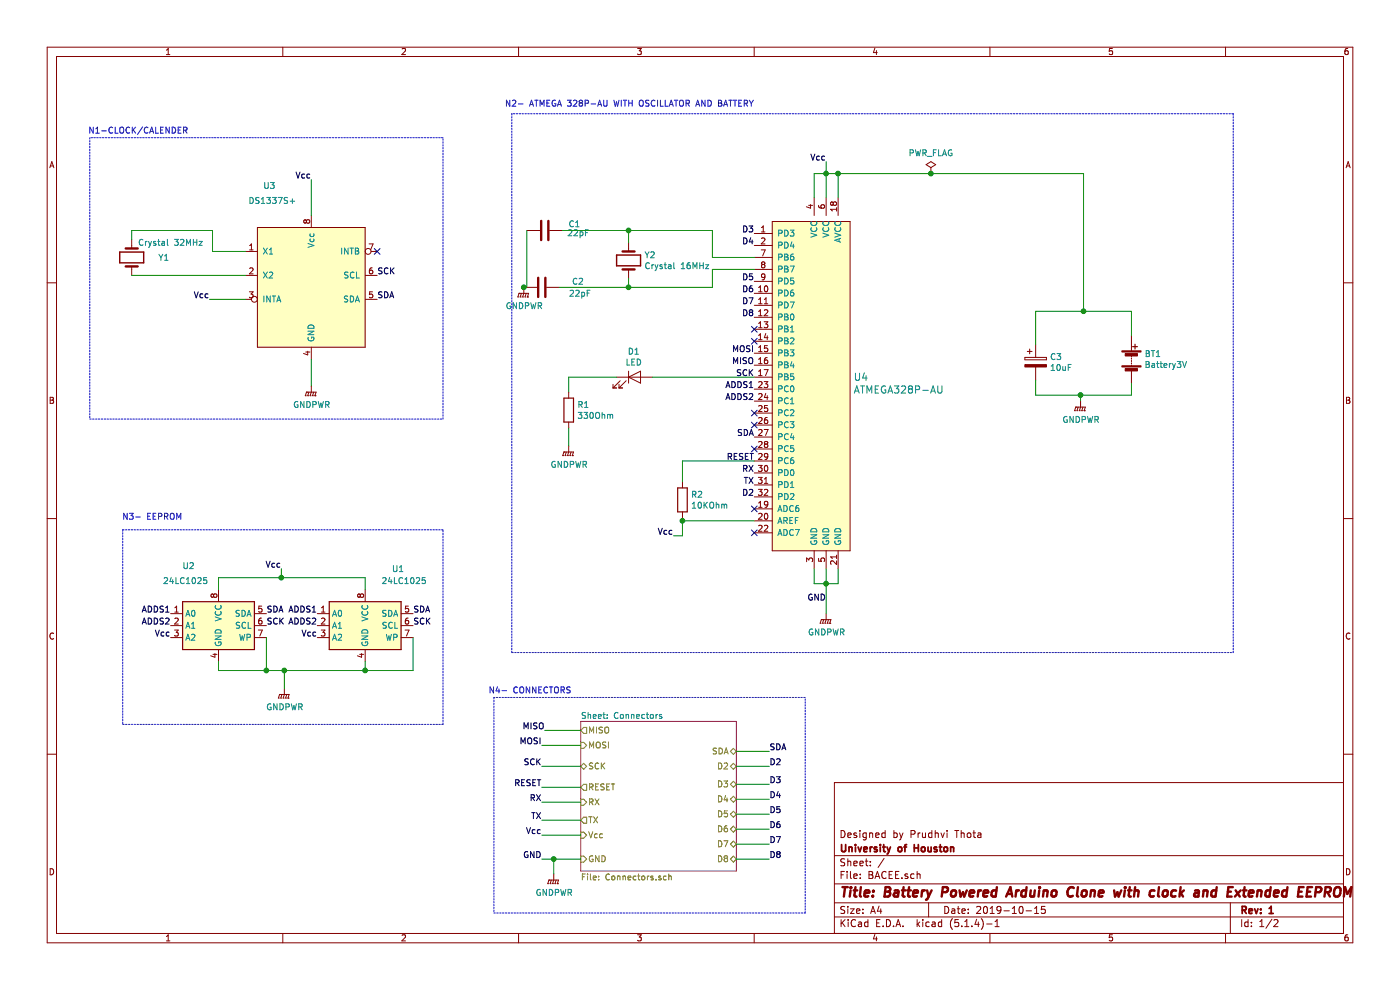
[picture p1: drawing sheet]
EESchema Schematic File Version 4
LIBS:BACEE-cache
EELAYER 30 0
EELAYER END
$Descr A4 11693 8268
encoding utf-8
Sheet 1 2
Title "Battery Powered Arduino Clone with clock and Extended EEPROM"
Date "2019-10-15"
Rev "1"
Comp "University of Houston"
Comment1 "Designed by Prudhvi Thota"
Comment2 ""
Comment3 ""
Comment4 ""
$EndDescr
$Comp
L Device:Battery BT1
U 1 1
P 9450 3000
F 0 "BT1" H 9558 3046 50  0000 L CNN
F 1 "Battery3V" H 9558 2955 50  0000 L CNN
F 2 "Connector_PinSocket_2.54mm:PinSocket_1x02_P2.54mm_Vertical" V 9450 3060 50  0001 C CNN
F 3 "~" V 9450 3060 50  0001 C CNN
	1    9450 3000
	1    0    0    -1  
$EndComp
$Comp
L Device:C C1
U 1 1
P 4550 1925
F 0 "C1" V 4600 1625 50  0000 L CNN
F 1 "22pF" V 4525 1550 50  0000 L CNN
F 2 "Capacitor_SMD:C_0805_2012Metric_Pad1.15x1.40mm_HandSolder" H 4588 1775 50  0001 C CNN
F 3 "~" H 4550 1925 50  0001 C CNN
	1    4550 1925
	0    -1   -1   0   
$EndComp
$Comp
L Device:C C2
U 1 1
P 4525 2400
F 0 "C2" V 4475 2650 50  0000 L CNN
F 1 "22pF" V 4575 2625 50  0000 L CNN
F 2 "Capacitor_SMD:C_0805_2012Metric_Pad1.15x1.40mm_HandSolder" H 4563 2250 50  0001 C CNN
F 3 "~" H 4525 2400 50  0001 C CNN
	1    4525 2400
	0    1    1    0   
$EndComp
$Comp
L Device:CP C3
U 1 1
P 8650 3025
F 0 "C3" H 8768 3071 50  0000 L CNN
F 1 "10uF" H 8768 2980 50  0000 L CNN
F 2 "Capacitor_SMD:C_0805_2012Metric_Pad1.15x1.40mm_HandSolder" H 8688 2875 50  0001 C CNN
F 3 "~" H 8650 3025 50  0001 C CNN
	1    8650 3025
	1    0    0    -1  
$EndComp
$Comp
L Device:LED D1
U 1 1
P 5300 3150
F 0 "D1" H 5293 3366 50  0000 C CNN
F 1 "LED" H 5293 3275 50  0000 C CNN
F 2 "LED_SMD:LED_0805_2012Metric_Pad1.15x1.40mm_HandSolder" H 5300 3150 50  0001 C CNN
F 3 "~" H 5300 3150 50  0001 C CNN
	1    5300 3150
	1    0    0    -1  
$EndComp
$Comp
L Device:R R2
U 1 1
P 5700 4175
F 0 "R2" H 5770 4221 50  0000 L CNN
F 1 "10KOhm" H 5770 4130 50  0000 L CNN
F 2 "Resistor_SMD:R_0805_2012Metric_Pad1.15x1.40mm_HandSolder" V 5630 4175 50  0001 C CNN
F 3 "~" H 5700 4175 50  0001 C CNN
	1    5700 4175
	1    0    0    -1  
$EndComp
$Comp
L Device:R R1
U 1 1
P 4750 3425
F 0 "R1" H 4820 3471 50  0000 L CNN
F 1 "330Ohm" H 4820 3380 50  0000 L CNN
F 2 "Resistor_SMD:R_0805_2012Metric_Pad1.15x1.40mm_HandSolder" V 4680 3425 50  0001 C CNN
F 3 "~" H 4750 3425 50  0001 C CNN
	1    4750 3425
	1    0    0    -1  
$EndComp
$Comp
L Memory_EEPROM:24LC1025 U1
U 1 1
P 3050 5225
F 0 "U1" H 3325 5700 50  0000 C CNN
F 1 "24LC1025" H 3375 5600 50  0000 C CNN
F 2 "Package_SO:SOIJ-8_5.3x5.3mm_P1.27mm" H 3050 5225 50  0001 C CNN
F 3 "http://ww1.microchip.com/downloads/en/DeviceDoc/21941B.pdf" H 3050 5225 50  0001 C CNN
	1    3050 5225
	1    0    0    -1  
$EndComp
$Sheet
S 4850 6025 1300 1250
U 5DA64665
F0 "Connectors" 50
F1 "Connectors.sch" 50
F2 "MISO" O L 4850 6100 50 
F3 "SCK" B L 4850 6400 50 
F4 "RESET" O L 4850 6575 50 
F5 "Vcc" I L 4850 6975 50 
F6 "MOSI" I L 4850 6225 50 
F7 "GND" I L 4850 7175 50 
F8 "RX" I L 4850 6700 50 
F9 "TX" O L 4850 6850 50 
F10 "SDA" B R 6150 6275 50 
F11 "D2" B R 6150 6400 50 
F12 "D3" B R 6150 6550 50 
F13 "D4" B R 6150 6675 50 
F14 "D5" B R 6150 6800 50 
F15 "D6" B R 6150 6925 50 
F16 "D7" B R 6150 7050 50 
F17 "D8" B R 6150 7175 50 
$EndSheet
$Comp
L dk_Embedded-Microcontrollers:ATMEGA328P-AU U4
U 1 1
P 6800 3250
F 0 "U4" H 7128 3353 60  0000 L CNN
F 1 "ATMEGA328P-AU" H 7128 3247 60  0000 L CNN
F 2 "digikey-footprints:TQFP-32_7x7mm" H 7000 3450 60  0001 L CNN
F 3 "http://www.microchip.com/mymicrochip/filehandler.aspx?ddocname=en608326" H 7000 3550 60  0001 L CNN
F 4 "ATMEGA328P-AU-ND" H 7000 3650 60  0001 L CNN "Digi-Key_PN"
F 5 "ATMEGA328P-AU" H 7000 3750 60  0001 L CNN "MPN"
F 6 "Integrated Circuits (ICs)" H 7000 3850 60  0001 L CNN "Category"
F 7 "Embedded - Microcontrollers" H 7000 3950 60  0001 L CNN "Family"
F 8 "http://www.microchip.com/mymicrochip/filehandler.aspx?ddocname=en608326" H 7000 4050 60  0001 L CNN "DK_Datasheet_Link"
F 9 "/product-detail/en/microchip-technology/ATMEGA328P-AU/ATMEGA328P-AU-ND/1832260" H 7000 4150 60  0001 L CNN "DK_Detail_Page"
F 10 "IC MCU 8BIT 32KB FLASH 32TQFP" H 7000 4250 60  0001 L CNN "Description"
F 11 "Microchip Technology" H 7000 4350 60  0001 L CNN "Manufacturer"
F 12 "Active" H 7000 4450 60  0001 L CNN "Status"
	1    6800 3250
	1    0    0    -1  
$EndComp
$Comp
L MyNew_Library:DS1337_PT U3
U 1 1
P 2600 2400
F 0 "U3" H 2250 3250 50  0000 C CNN
F 1 "DS1337S+" H 2275 3125 50  0000 C CNN
F 2 "Package_SO:SO-8_5.3x6.2mm_P1.27mm" H 3650 2650 50  0001 C CNN
F 3 "" H 3650 2650 50  0001 C CNN
	1    2600 2400
	1    0    0    -1  
$EndComp
$Comp
L Device:Crystal Y2
U 1 1
P 5250 2175
F 0 "Y2" V 5204 2306 50  0000 L CNN
F 1 "Crystal 16MHz" V 5295 2306 50  0000 L CNN
F 2 "Crystal:Crystal_SMD_5032-2Pin_5.0x3.2mm_HandSoldering" H 5250 2175 50  0001 C CNN
F 3 "~" H 5250 2175 50  0001 C CNN
	1    5250 2175
	0    1    1    0   
$EndComp
$Comp
L Device:Crystal Y1
U 1 1
P 1100 2150
F 0 "Y1" V 1100 2418 50  0000 C CNN
F 1 "Crystal 32MHz" V 975 2475 50  0000 C CNN
F 2 "Crystal:Crystal_SMD_MicroCrystal_CC7V-T1A-2Pin_3.2x1.5mm" H 1100 2150 50  0001 C CNN
F 3 "~" H 1100 2150 50  0001 C CNN
	1    1100 2150
	0    1    1    0   
$EndComp
$Comp
L Memory_EEPROM:24LC1025 U2
U 1 1
P 1825 5225
F 0 "U2" H 1575 5725 50  0000 C CNN
F 1 "24LC1025" H 1550 5600 50  0000 C CNN
F 2 "Package_SO:SOIJ-8_5.3x5.3mm_P1.27mm" H 1825 5225 50  0001 C CNN
F 3 "http://ww1.microchip.com/downloads/en/DeviceDoc/21941B.pdf" H 1825 5225 50  0001 C CNN
	1    1825 5225
	1    0    0    -1  
$EndComp
Text Label 4550 6100 2    50   ~ 0
MISO
Wire Wire Line
	4850 6100 4550 6100
Text Label 6300 3050 2    50   ~ 0
MISO
Text Label 4525 6400 2    50   ~ 0
SCK
Text Label 4525 6575 2    50   ~ 0
RESET
Text Label 4525 6975 2    50   ~ 0
Vcc
Text Label 4525 6225 2    50   ~ 0
MOSI
Text Label 4525 7175 2    50   ~ 0
GND
Wire Wire Line
	4850 6400 4525 6400
Wire Wire Line
	4850 6575 4525 6575
Wire Wire Line
	4850 6975 4525 6975
Wire Wire Line
	4850 6225 4525 6225
Wire Wire Line
	4850 7175 4625 7175
Text Label 6300 2950 2    50   ~ 0
MOSI
Text Label 6300 3150 2    50   ~ 0
SCK
Text Label 6300 3850 2    50   ~ 0
RESET
Text Label 6900 1350 2    50   ~ 0
Vcc
Wire Wire Line
	6800 1650 6800 1450
Wire Wire Line
	6800 1450 6900 1450
Wire Wire Line
	6900 1450 6900 1650
Wire Wire Line
	6900 1450 7000 1450
Wire Wire Line
	7000 1450 7000 1650
Connection ~ 6900 1450
Wire Wire Line
	6900 1450 6900 1350
Text Label 6900 5025 2    50   ~ 0
GND
Wire Wire Line
	6800 4750 6800 4875
Wire Wire Line
	6800 4875 6900 4875
Wire Wire Line
	7000 4875 7000 4750
Wire Wire Line
	6900 4750 6900 4875
Connection ~ 6900 4875
Wire Wire Line
	6900 4875 7000 4875
$Comp
L power:GNDPWR #PWR0101
U 1 1
P 4625 7300
F 0 "#PWR0101" H 4625 7100 50  0001 C CNN
F 1 "GNDPWR" H 4629 7146 50  0000 C CNN
F 2 "" H 4625 7250 50  0001 C CNN
F 3 "" H 4625 7250 50  0001 C CNN
	1    4625 7300
	1    0    0    -1  
$EndComp
Wire Wire Line
	4625 7300 4625 7175
Connection ~ 4625 7175
Wire Wire Line
	4625 7175 4525 7175
Text Label 6425 6275 0    50   ~ 0
SDA
Text Label 6425 6400 0    50   ~ 0
D2
Text Label 6425 6550 0    50   ~ 0
D3
Text Label 6425 6675 0    50   ~ 0
D4
Text Label 6425 6800 0    50   ~ 0
D5
Text Label 6425 6925 0    50   ~ 0
D6
Text Label 6425 7050 0    50   ~ 0
D7
Text Label 6425 7175 0    50   ~ 0
D8
Text Label 4525 6850 2    50   ~ 0
TX
Text Label 4525 6700 2    50   ~ 0
RX
Wire Wire Line
	4525 6700 4850 6700
Wire Wire Line
	4525 6850 4850 6850
Wire Wire Line
	6150 6275 6425 6275
Wire Wire Line
	6150 6400 6425 6400
Wire Wire Line
	6150 6550 6425 6550
Wire Wire Line
	6150 6675 6425 6675
Wire Wire Line
	6150 6800 6425 6800
Wire Wire Line
	6150 6925 6425 6925
Wire Wire Line
	6150 7050 6425 7050
Wire Wire Line
	6150 7175 6425 7175
Text Label 6300 1950 2    50   ~ 0
D3
Text Label 6300 2050 2    50   ~ 0
D4
Text Label 6300 2350 2    50   ~ 0
D5
Text Label 6300 2450 2    50   ~ 0
D6
Text Label 6300 2550 2    50   ~ 0
D7
Text Label 6300 2650 2    50   ~ 0
D8
Text Label 6300 3650 2    50   ~ 0
SDA
Text Label 6300 3950 2    50   ~ 0
RX
Text Label 6300 4050 2    50   ~ 0
TX
Text Label 6300 4150 2    50   ~ 0
D2
Wire Wire Line
	1100 2000 1100 1925
Wire Wire Line
	1100 1925 1775 1925
Wire Wire Line
	1775 1925 1775 2100
Wire Wire Line
	1775 2100 2050 2100
Wire Wire Line
	2050 2300 1100 2300
Text Label 2600 1500 2    50   ~ 0
Vcc
Wire Wire Line
	2600 1800 2600 1500
$Comp
L power:GNDPWR #PWR0102
U 1 1
P 2600 3225
F 0 "#PWR0102" H 2600 3025 50  0001 C CNN
F 1 "GNDPWR" H 2604 3071 50  0000 C CNN
F 2 "" H 2600 3175 50  0001 C CNN
F 3 "" H 2600 3175 50  0001 C CNN
	1    2600 3225
	1    0    0    -1  
$EndComp
Wire Wire Line
	2600 3225 2600 3000
Text Label 1750 2500 2    50   ~ 0
Vcc
Wire Wire Line
	2050 2500 1750 2500
NoConn ~ 3150 2100
Text Label 3150 2500 0    50   ~ 0
SDA
Text Label 3150 2300 0    50   ~ 0
SCK
Text Label 2350 4750 2    50   ~ 0
Vcc
Wire Wire Line
	1825 4925 1825 4825
Wire Wire Line
	1825 4825 2350 4825
Wire Wire Line
	3050 4825 3050 4925
Wire Wire Line
	2350 4825 2350 4750
$Comp
L power:GNDPWR #PWR0103
U 1 1
P 2375 5750
F 0 "#PWR0103" H 2375 5550 50  0001 C CNN
F 1 "GNDPWR" H 2379 5596 50  0000 C CNN
F 2 "" H 2375 5700 50  0001 C CNN
F 3 "" H 2375 5700 50  0001 C CNN
	1    2375 5750
	1    0    0    -1  
$EndComp
Wire Wire Line
	1825 5525 1825 5600
Wire Wire Line
	1825 5600 2225 5600
Wire Wire Line
	3050 5600 3050 5525
Wire Wire Line
	2375 5600 2375 5750
Wire Wire Line
	2225 5325 2225 5600
Connection ~ 2225 5600
Wire Wire Line
	2225 5600 2375 5600
Wire Wire Line
	3050 5600 3450 5600
Wire Wire Line
	3450 5600 3450 5325
Connection ~ 3050 5600
Text Label 2650 5325 2    50   ~ 0
Vcc
Text Label 1425 5325 2    50   ~ 0
Vcc
Text Label 3450 5125 0    50   ~ 0
SDA
Text Label 3450 5225 0    50   ~ 0
SCK
Text Label 2225 5225 0    50   ~ 0
SCK
Text Label 1425 5125 2    50   ~ 0
ADDS1
Text Label 2650 5125 2    50   ~ 0
ADDS1
Text Label 2225 5125 0    50   ~ 0
SDA
Text Label 1425 5225 2    50   ~ 0
ADDS2
Text Label 2650 5225 2    50   ~ 0
ADDS2
Text Label 6300 3250 2    50   ~ 0
ADDS1
Text Label 6300 3350 2    50   ~ 0
ADDS2
Wire Wire Line
	2350 4825 3050 4825
Connection ~ 2350 4825
Wire Wire Line
	2375 5600 3050 5600
Connection ~ 2375 5600
$Comp
L power:GNDPWR #PWR0104
U 1 1
P 9025 3350
F 0 "#PWR0104" H 9025 3150 50  0001 C CNN
F 1 "GNDPWR" H 9029 3196 50  0000 C CNN
F 2 "" H 9025 3300 50  0001 C CNN
F 3 "" H 9025 3300 50  0001 C CNN
	1    9025 3350
	1    0    0    -1  
$EndComp
Wire Wire Line
	8650 3175 8650 3300
Wire Wire Line
	8650 3300 9025 3300
Wire Wire Line
	9450 3300 9450 3200
Wire Wire Line
	9025 3350 9025 3300
Connection ~ 9025 3300
Wire Wire Line
	9025 3300 9450 3300
Wire Wire Line
	8650 2875 8650 2600
Wire Wire Line
	8650 2600 9050 2600
Wire Wire Line
	9450 2600 9450 2800
Wire Wire Line
	9050 2600 9050 1450
Wire Wire Line
	9050 1450 7775 1450
Connection ~ 9050 2600
Wire Wire Line
	9050 2600 9450 2600
Connection ~ 7000 1450
Wire Wire Line
	5250 2025 5250 1925
Wire Wire Line
	5250 1925 5950 1925
Wire Wire Line
	5950 1925 5950 2150
Wire Wire Line
	5950 2150 6300 2150
Wire Wire Line
	6300 2250 5950 2250
Wire Wire Line
	5950 2250 5950 2400
Wire Wire Line
	5950 2400 5250 2400
Wire Wire Line
	4700 1925 5250 1925
Connection ~ 5250 1925
Wire Wire Line
	5250 2325 5250 2400
Wire Wire Line
	5250 2400 4675 2400
Connection ~ 5250 2400
$Comp
L power:GNDPWR #PWR0105
U 1 1
P 4375 2400
F 0 "#PWR0105" H 4375 2200 50  0001 C CNN
F 1 "GNDPWR" H 4379 2246 50  0000 C CNN
F 2 "" H 4375 2350 50  0001 C CNN
F 3 "" H 4375 2350 50  0001 C CNN
	1    4375 2400
	1    0    0    -1  
$EndComp
Wire Wire Line
	4400 1925 4400 2400
Wire Wire Line
	4400 2400 4375 2400
Connection ~ 4375 2400
Wire Wire Line
	5450 3150 6300 3150
Wire Wire Line
	5150 3150 4750 3150
Wire Wire Line
	4750 3150 4750 3275
$Comp
L power:GNDPWR #PWR0106
U 1 1
P 4750 3725
F 0 "#PWR0106" H 4750 3525 50  0001 C CNN
F 1 "GNDPWR" H 4754 3571 50  0000 C CNN
F 2 "" H 4750 3675 50  0001 C CNN
F 3 "" H 4750 3675 50  0001 C CNN
	1    4750 3725
	1    0    0    -1  
$EndComp
Wire Wire Line
	4750 3725 4750 3575
Wire Wire Line
	6300 3850 5700 3850
Wire Wire Line
	5700 3850 5700 4025
Text Label 5625 4475 2    50   ~ 0
Vcc
Wire Wire Line
	5700 4325 5700 4350
Wire Wire Line
	5700 4475 5625 4475
Wire Wire Line
	6300 4350 5700 4350
Connection ~ 5700 4350
Wire Wire Line
	5700 4350 5700 4475
$Comp
L power:GNDPWR #PWR0107
U 1 1
P 6900 5125
F 0 "#PWR0107" H 6900 4925 50  0001 C CNN
F 1 "GNDPWR" H 6904 4971 50  0000 C CNN
F 2 "" H 6900 5075 50  0001 C CNN
F 3 "" H 6900 5075 50  0001 C CNN
	1    6900 5125
	1    0    0    -1  
$EndComp
Wire Wire Line
	6900 4875 6900 5125
NoConn ~ 6300 2750
NoConn ~ 6300 2850
NoConn ~ 6300 4250
NoConn ~ 6300 4450
NoConn ~ 6300 3450
NoConn ~ 6300 3550
NoConn ~ 6300 3750
$Comp
L power:PWR_FLAG #FLG0101
U 1 1
P 7775 1450
F 0 "#FLG0101" H 7775 1525 50  0001 C CNN
F 1 "PWR_FLAG" H 7775 1623 50  0000 C CNN
F 2 "" H 7775 1450 50  0001 C CNN
F 3 "~" H 7775 1450 50  0001 C CNN
	1    7775 1450
	1    0    0    -1  
$EndComp
Connection ~ 7775 1450
Wire Wire Line
	7775 1450 7000 1450
Wire Notes Line
	750  1150 750  3500
Wire Notes Line
	750  3500 3700 3500
Wire Notes Line
	3700 3500 3700 1150
Wire Notes Line
	3700 1150 750  1150
Wire Notes Line
	1025 4425 1025 6050
Wire Notes Line
	1025 6050 3700 6050
Wire Notes Line
	3700 6050 3700 4425
Wire Notes Line
	3700 4425 1025 4425
Wire Notes Line
	4125 5825 4125 7625
Wire Notes Line
	4125 7625 6725 7625
Wire Notes Line
	6725 7625 6725 5825
Wire Notes Line
	6725 5825 4125 5825
Wire Notes Line
	4275 950  4275 5450
Wire Notes Line
	4275 5450 10300 5450
Wire Notes Line
	10300 5450 10300 950 
Wire Notes Line
	10300 950  4275 950 
Text Notes 1575 1125 2    50   ~ 0
N1-CLOCK/CALENDER
Text Notes 1525 4350 2    50   ~ 0
N3- EEPROM\n
Text Notes 6300 900  2    50   ~ 0
N2- ATMEGA 328P-AU WITH OSCILLATOR AND BATTERY
Text Notes 4775 5800 2    50   ~ 0
N4- CONNECTORS\n
$EndSCHEMATC
